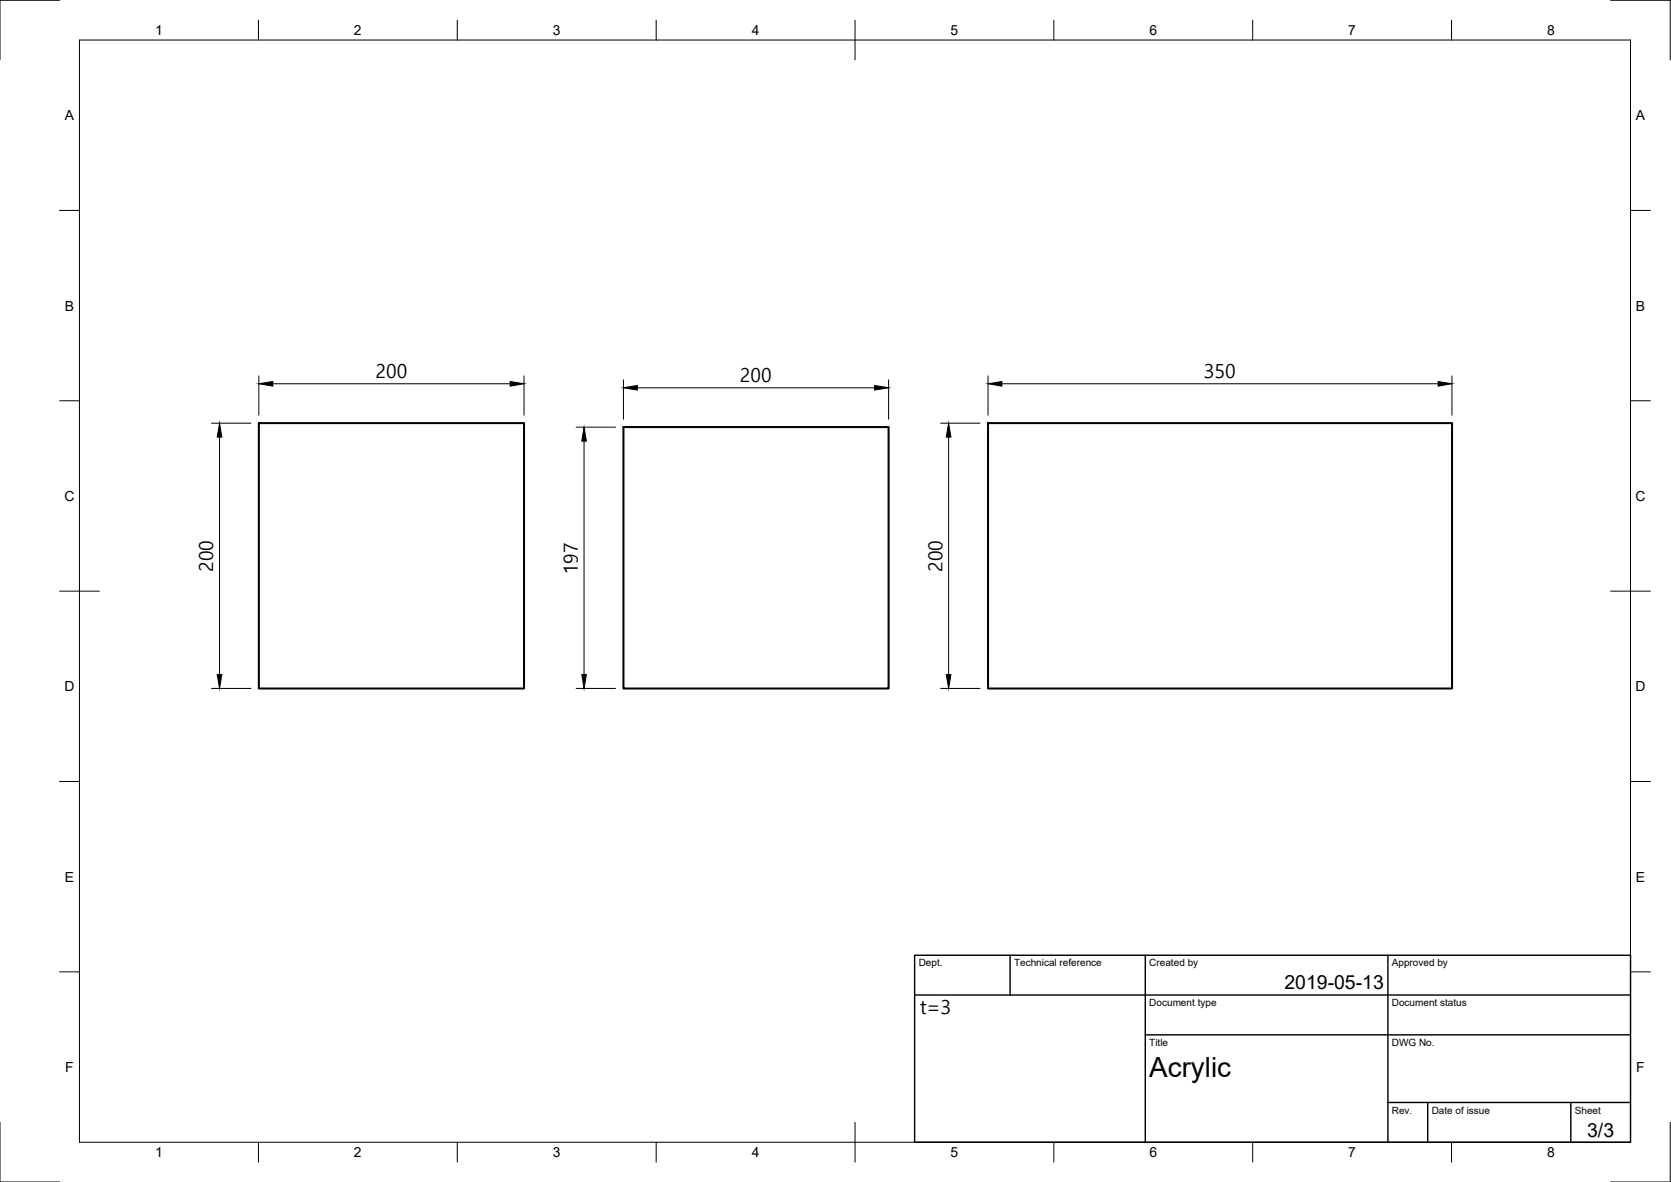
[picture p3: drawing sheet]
<svg xmlns="http://www.w3.org/2000/svg" width="420mm" height="297mm" viewBox="0 0 420 297" stroke-linecap="round" stroke-linejoin="round" font-family="sans-serif">
<!-- layer: Visible -->
<path d="M65.1 106.3h66.7v66.7h-66.7zM156.8 107.3h66.6v65.7h-66.6zM248.4 106.3h116.7v66.7h-116.7z" fill="none" stroke="#000" stroke-width=".51"/>
<!-- layer: Border -->
<g fill="none" stroke="#000" stroke-width=".25">
<path d="M15 .1h-15v15M20 10.1h390v276.9h-390zM65 5.1v5M115 5.1v5M165 5.1v5M215 5.1v10M265 5.1v5M315 5.1v5M365 5.1v5M405 .1h15v15M15 52.9h5M410 52.9h5"/>
<path d="M15 100.7h5M410 100.7h5M15 148.6h10M405 148.6h10M15 196.4h5M410 196.4h5M15 244.2h5M410 244.2h5M0 282.1v14.9h15M65 287v5M115 287v5M165 287v5"/>
<path d="M215 282.1v9.9M265 287v5M315 287v5M365 287v5M420 282.1v14.9h-15"/>
</g>
<!-- layer: TitleBlock -->
<path d="M230 240.1h180v46.9h-180zM230 250h180M254 240.1v9.9M288 240.1v46.9M349 240.1v46.9M288 260.1h122M349 277.1h61M359 277.1v9.9M395 277.1v9.9" fill="none" stroke="#000" stroke-width=".36"/>
<!-- layer: Dimensions -->
<g fill="none" stroke="#000" stroke-width=".25">
<path d="M65.1 94.5v9.8M68.6 96.4h59.7M131.8 94.5v9.8M156.8 95.4v10M160.3 97.5h59.6M223.4 95.4v10M248.4 94.5v9.8M251.9 96.4h109.7M365.1 94.5v9.8M53.2 106.3h9.9M55.2 109.8v59.7M144.9 107.3h9.9"/>
<path d="M146.9 110.9v58.6M236.5 106.3h9.9M238.5 109.8v59.7M53.2 173h9.9M144.9 173h9.9M236.5 173h9.9"/>
</g>
<path d="M65.1 96.4l3.5-.5v1.1zM128.3 95.9l3.5 .5-3.5 .6zM156.8 97.5l3.5-.6v1.1zM219.9 96.9l3.5 .6-3.5 .5zM248.4 96.4l3.5-.5v1.1zM361.6 95.9l3.5 .5-3.5 .6zM55.2 106.3l.6 3.5h-1.2zM146.9 107.3l.5 3.6h-1.1zM238.5 106.3l.6 3.5h-1.2zM54.6 169.5h1.2l-.6 3.5zM146.3 169.5h1.1l-.5 3.5zM237.9 169.5h1.2l-.6 3.5z" fill="#000" stroke="#000" stroke-width=".25"/>
<text font-size="7" x="289" y="270.6">Acrylic</text>
<g font-size="4.9">
<text x="94.4" y="94.9">200</text>
<text x="186" y="95.9">200</text>
<text x="302.7" y="94.9">350</text>
<text x="53.6" y="143.7" transform="rotate(-90 53.6 143.7)">200</text>
<text x="237" y="143.7" transform="rotate(-90 237 143.7)">200</text>
<text x="145.3" y="144.3" transform="rotate(-90 145.3 144.3)">197</text>
<text x="323" y="248.5">2019-05-13</text>
<text x="231.4" y="254.9">t=3</text>
<text x="399.1" y="285.7">3/3</text>
</g>
<g font-size="3.5">
<text x="39" y="8.8">1</text>
<text x="89" y="8.8">2</text>
<text x="139" y="8.8">3</text>
<text x="189" y="8.8">4</text>
<text x="239" y="8.8">5</text>
<text x="289" y="8.8">6</text>
<text x="339" y="8.8">7</text>
<text x="389" y="8.8">8</text>
<text x="16.3" y="30.2">A</text>
<text x="411.3" y="30.2">A</text>
<text x="16.3" y="78">B</text>
<text x="411.3" y="78">B</text>
<text x="16.2" y="125.9">C</text>
<text x="411.2" y="125.9">C</text>
<text x="16.2" y="173.7">D</text>
<text x="411.2" y="173.7">D</text>
<text x="16.3" y="221.6">E</text>
<text x="411.3" y="221.6">E</text>
<text x="16.4" y="269.4">F</text>
<text x="411.4" y="269.4">F</text>
<text x="39" y="290.8">1</text>
<text x="89" y="290.8">2</text>
<text x="139" y="290.8">3</text>
<text x="189" y="290.8">4</text>
<text x="239" y="290.8">5</text>
<text x="289" y="290.8">6</text>
<text x="339" y="290.8">7</text>
<text x="389" y="290.8">8</text>
</g>
<g font-size="2.5">
<text x="231" y="242.9">Dept.</text>
<text x="255" y="242.9">Technical reference</text>
<text x="289" y="242.9">Created by</text>
<text x="350" y="242.9">Approved by</text>
<text x="289" y="252.8">Document type</text>
<text x="350" y="252.8">Document status</text>
<text x="289" y="262.9">Title</text>
<text x="350" y="262.9">DWG No.</text>
<text x="350" y="279.9">Rev.</text>
<text x="360" y="279.9">Date of issue</text>
<text x="396" y="279.9">Sheet</text>
</g>
</svg>
